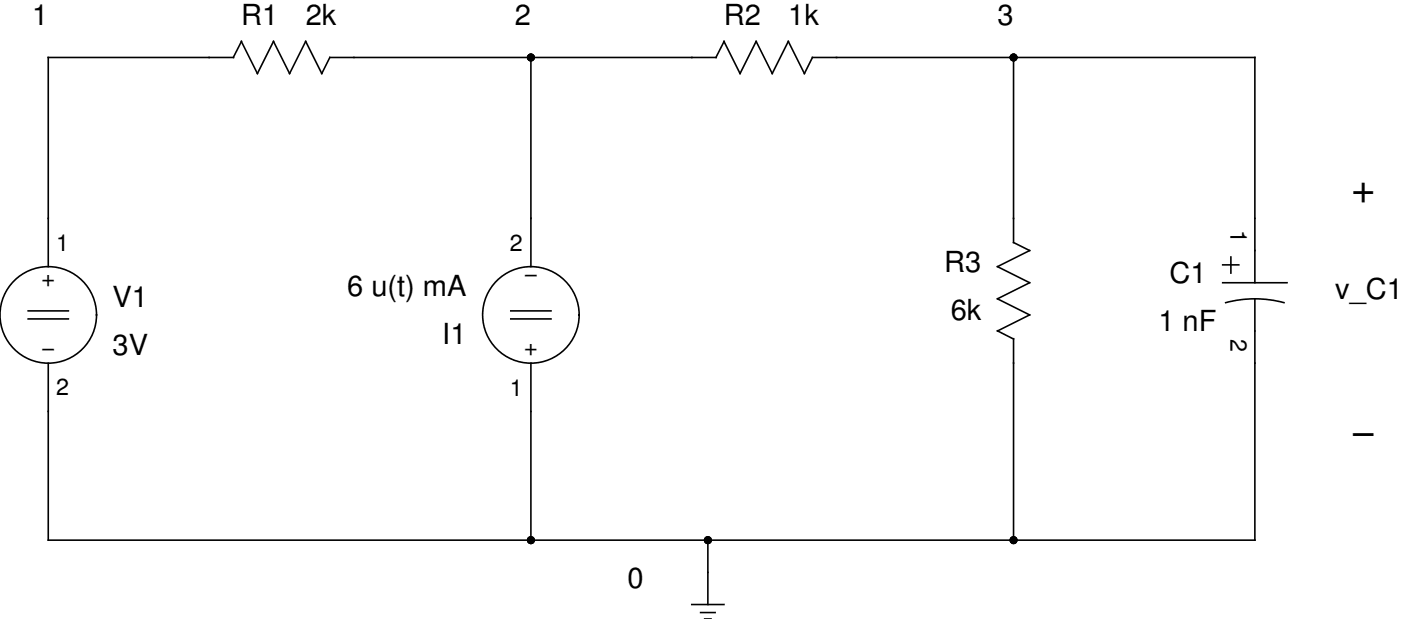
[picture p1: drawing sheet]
<svg xmlns="http://www.w3.org/2000/svg" width="221mm" height="98mm" viewBox="0 0 221 98" stroke-linecap="round" stroke-linejoin="round" font-family="sans-serif">
<g fill="none" stroke="#000" stroke-width=".25">
<path d="M36.9 9.1h-29.3v33M38.1 6.5l2.5 5.1 2.6-5.1 2.5 5.1 2.6-5.1 2.5 5.1 1.3-2.5h61M38.1 6.5l-1.3 2.6M83.8 9.1v33M113 9.1l1.3-2.6 2.5 5.1 2.6-5.1 2.5 5.1 2.6-5.1 2.5 5.1 1.3-2.5h69.8v35.5M160 9.1v29.2l2.6 1.3-5.1 2.5 5.1 2.5-5.1 2.6 5.1 2.5-5.1 2.6M4.4 49.1h6.4M4.4 50.3h6.4M80.6 49.1h6.4M80.6 50.3h6.4M83.8 57.3v28M157.5 52.2l2.5 1.3"/>
<path d="M160 53.5v31.8M193 44.6h10.2M193 41.8h2.6M193.5 47.8a17.8 17.8 0 0 1 9.2 0M194.3 40.6v2.5M198.1 47.2v38.1h-190.5v-28M109.2 95.4h5.1M110.6 96.7h2.3M111.3 97.7h1M111.8 85.3v10.1"/>
<circle cx="7.6" cy="49.7" r="7.6"/>
<circle cx="83.8" cy="49.7" r="7.6"/>
</g>
<g fill="#000">
<circle cx="83.8" cy="9.1" r=".63"/>
<circle cx="160" cy="9.1" r=".63"/>
<circle cx="83.8" cy="85.3" r=".63"/>
<circle cx="111.8" cy="85.3" r=".63"/>
<circle cx="160" cy="85.3" r=".63"/>
</g>
<g font-size="6.4">
<text x="213.4" y="31.9">+</text>
<text x="213.4" y="70">−</text>
</g>
<g font-size="4.6">
<text x="5.1" y="4">1</text>
<text x="38.1" y="4">R1</text>
<text x="48.3" y="4">2k</text>
<text x="81.3" y="4">2</text>
<text x="114.3" y="4">R2</text>
<text x="124.5" y="4">1k</text>
<text x="157.5" y="4">3</text>
<text x="54.8" y="46.7">6 u(t) mA</text>
<text x="149.1" y="42.9">R3</text>
<text x="184.6" y="44.6">C1</text>
<text x="210.8" y="47.2">v_C1</text>
<text x="17.8" y="48.4">V1</text>
<text x="150.1" y="50.5">6k</text>
<text x="182.9" y="52.3">1 nF</text>
<text x="17.8" y="56.1">3V</text>
<text x="69.8" y="54.3">I1</text>
<text x="99.1" y="92.9">0</text>
</g>
<g font-size="3.7">
<text x="8.9" y="39.6">1</text>
<text x="80.5" y="39.6">2</text>
<text x="194.3" y="36.2" transform="rotate(90 194.3 36.2)">1</text>
<text x="6.5" y="45.1">+</text>
<text x="82.7" y="44.3">−</text>
<text x="194.3" y="53.5" transform="rotate(90 194.3 53.5)">2</text>
<text x="6.5" y="56.1">−</text>
<text x="82.7" y="56.1">+</text>
<text x="8.9" y="62.4">2</text>
<text x="80.5" y="62.5">1</text>
</g>
</svg>
